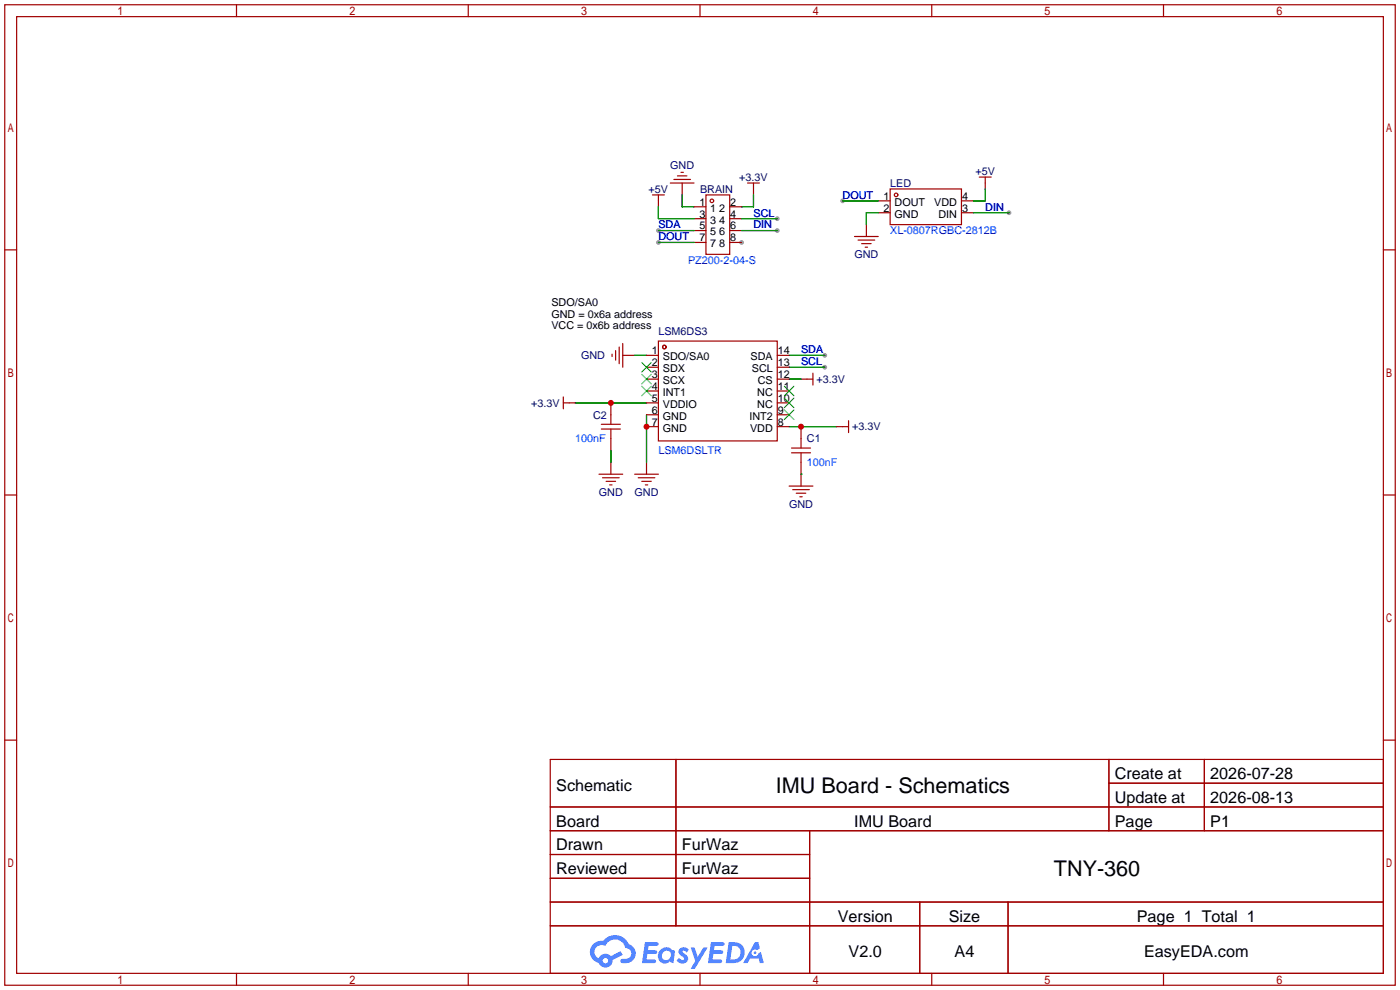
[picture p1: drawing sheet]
<svg xmlns="http://www.w3.org/2000/svg" width="299mm" height="212mm" viewBox="0 0 299 212" stroke-linecap="round" stroke-linejoin="round" font-family="sans-serif">
<g fill="#999">
<circle cx="158.5" cy="51.8" r=".51"/>
<circle cx="176.3" cy="75.9" r=".51"/>
<circle cx="176.3" cy="78.5" r=".51"/>
<circle cx="140.7" cy="49.3" r=".51"/>
<circle cx="166.1" cy="46.7" r=".51"/>
<circle cx="166.1" cy="49.3" r=".51"/>
<circle cx="140.7" cy="51.8" r=".51"/>
<circle cx="180.1" cy="42.9" r=".51"/>
<circle cx="215.6" cy="45.5" r=".51"/>
</g>
<g fill="none" stroke="#a10000" stroke-width=".25">
<path d="M1 1h297.2v209.6h-297.2zM3.6 3.6h292.1v204.4h-292.1zM50.5 1v2.6M100.1 1v2.6M149.6 1v2.6M199.1 1v2.6M248.7 1v2.6M1 53.4h2.6M295.7 53.4h2.5M1 105.8h2.6M295.7 105.8h2.5M1 158.2h2.6"/>
<path d="M295.7 158.2h2.5M117.6 162.3h178.1v45.7h-178.1zM117.6 172.5h178.1M117.6 177.5h178.1M144.5 162.3v35.6M173 177.5v30.5M237 162.3v15.2M237 167.4h58.7M257.4 162.3v15.2M117.6 182.6h55.4M117.6 192.8h178.1M117.6 187.7h55.4"/>
<path d="M117.6 197.9h178.1M196.6 192.8v15.2M215.4 192.8v15.2M50.5 208v2.6M100.1 208v2.6M149.6 208v2.6M199.1 208v2.6M248.7 208v2.6"/>
</g>
<g fill="#5487ff">
<path d="M145.3 202.7a1.3 1.3 0 0 1 1.9 .3l-.4 .6a.54 .54 0 0 0-.9-.2l.1 .2a1.34 1.34 0 0 1 .9 1.8 1.47 1.47 0 0 1-2.3-.1l.5-.6 .8 .5a.31 .31 0 0 0 .4-.3 .31 .31 0 0 0-.3-.4 1.12 1.12 0 0 1-.7-1.8z"/>
<path d="M147.6 202.5h.9l.6 2 1.2-2h.9l-2.7 4.6h-.9l1-1.7z"/>
<path d="M137.8 201.4h1.7a1.31 1.31 0 0 1 1.2 .2 .4 .4 0 0 1-.3 .5l-1.8 .1-.1 .9h1.6a.4 .4 0 0 1 .4 .4 .4 .4 0 0 1-.5 .4h-1.6l-.2 1.2h1.4a.46 .46 0 0 1 .5 0 .46 .46 0 0 1 .1 .5l-.4 .2h-2.6z"/>
<path d="M151.9 201.4h1.7a1.32 1.32 0 0 1 1.2 .2 .39 .39 0 0 1-.3 .5l-1.8 .1-.1 .9h1.6a.4 .4 0 0 1 .4 .4 .4 .4 0 0 1-.4 .4h-1.7l-.2 1.2h1.4a.46 .46 0 0 1 .5 0 .46 .46 0 0 1 .1 .5l-.4 .2h-2.6z"/>
<path d="M161.3 201.4h.8l.3 1.3-.6 .4a.75 .75 0 0 0-1.1 .3 .75 .75 0 0 0 .5 1 .75 .75 0 0 0 .9-.7l.5-.2 .6 2.3h-.8l-.3-.9h-1.8l-.5 .9h-1z"/>
<path d="M155.7 201.4l-.6 4.4h1.5a2.27 2.27 0 0 0 2.6-2.2 2.27 2.27 0 0 0-2.7-2.2zM156.5 202.1a1.5 1.5 0 0 1 1.8 1.6 1.5 1.5 0 0 1-1.9 1.4h-.3z"/>
<path d="M141.2 203a1.6 1.6 0 0 0-.3 2.3 1.6 1.6 0 0 0 2.3 .2l.7 .3 .3-2.4-.1-.3-.5-.1a1.58 1.58 0 0 0-2.4 0zM141.8 203.5a.98 .98 0 0 1 1.6 .4 .98 .98 0 0 1-1.1 1.3 .94 .94 0 0 1-.9-.7 .94 .94 0 0 1 .4-1z"/>
<path d="M126.8 201.8a2.37 2.37 0 0 0 1.1 4 1.54 1.54 0 0 0 1.8 1 1.54 1.54 0 0 0 1.2-1.6l2.2-1.1-.5-.8-2 1a1.57 1.57 0 0 0-2.7 .5 1.5 1.5 0 0 1-.7-2.1 1.5 1.5 0 0 1 2.2-.5 2.23 2.23 0 0 1 2.3-1.4 2.23 2.23 0 0 1 2 1.8 1.16 1.16 0 0 1 1.2 1.1 1.16 1.16 0 0 1-1.1 1.2h-.7a.47 .47 0 0 0-.5 .4 .47 .47 0 0 0 .4 .5 2.17 2.17 0 0 0 2.5-.9 2.17 2.17 0 0 0-.3-2.7l-.8-.4a3.2 3.2 0 0 0-5.5-.7l-1.1 .1zM128.8 205.3a.6 .6 0 0 1 1.2 0 .6 .6 0 0 1-1.2 0z"/>
<circle cx="161.4" cy="203.6" r=".28"/>
</g>
<g fill="none" stroke="#a10000" stroke-width=".25">
<path d="M143.3 39.1h5M144 38.4h3.6M144.8 37.6h2M145.5 36.8h.5M145.8 39.1v2.6M159.8 39.1h2.5M161 39.1v2.6M209.3 37.8h2.5M210.6 37.8v2.6M139.4 41.7h2.6M140.7 41.7v2.5M148.3 44.2h2.6"/>
<path d="M148.3 51.8h2.6M148.3 46.7h2.6M148.3 49.3h2.6M150.9 41.7h5.1v12.7h-5.1zM156 44.2h2.5M156 51.8h2.5M156 46.7h2.5M156 49.3h2.5M182.6 50.5h5.1M183.4 51.3h3.5M184.1 52.1h2.1M184.9 52.8h.5"/>
<path d="M185.2 48v2.5M187.7 42.9h2.5M187.7 45.5h2.5M190.2 40.4h15.3v7.6h-15.3zM205.5 42.9h2.5M205.5 45.5h2.5M130.8 75.7v.5M131.6 74.9v2.1M132.3 74.2v3.5M133.1 75.9h2.5M133.1 73.4v5.1M138.2 75.9h2.5"/>
<path d="M138.2 78.5h2.5M140.7 72.9h25.4v21.3h-25.4zM166.1 75.9h2.6M166.1 78.5h2.6M173.7 79.8v2.5M120.4 86.1h2.5M120.4 84.8v2.6M128.5 91.7h4.1M128.5 90.7h4.1M130.6 86.1v4.6M130.6 91.7v4.6M130.6 98.8v2.5"/>
<path d="M138.2 98.8v2.5M138.2 86.1h2.5M138.2 91.2h2.5M138.2 81h2.5M138.2 83.6h2.5M138.2 88.6h2.5M166.1 86.1h2.6M166.1 91.2h2.6M166.1 81h2.6M166.1 83.6h2.6M166.1 88.6h2.6M169.2 96.8h4"/>
<path d="M169.2 95.8h4M171.2 91.2v4.6M171.2 96.8v7.1M171.2 81h2.5M178.8 91.2h2.6M181.4 89.9v2.6M128 101.3h5.1M128.8 102.1h3.5M129.5 102.9h2.1M130.3 103.6h.5M135.6 101.3h5.1M136.4 102.1h3.6"/>
<path d="M137.2 102.9h2M137.9 103.6h.5M168.7 103.9h5M169.4 104.6h3.6M170.2 105.4h2M170.9 106.2h.5"/>
<circle cx="152.1" cy="42.9" r=".38"/>
<circle cx="191.5" cy="41.7" r=".38"/>
<circle cx="142" cy="74.2" r=".38"/>
</g>
<g fill="none" stroke="#008700" stroke-width=".25">
<path d="M140.7 49.3h7.6M140.7 44.2v2.5h7.6M140.7 51.8h7.6M145.8 41.7v2.5h2.5M158.5 49.3h7.6M158.5 46.7h7.6M161 41.7v2.5h-2.5M180.1 42.9h7.6M187.7 45.5h-2.5v2.5M208 45.5h7.6M210.6 40.4v2.5h-2.6M135.6 75.9h2.6"/>
<path d="M168.7 75.9h7.6M168.7 78.5h7.6M122.9 86.1h15.3M130.6 96.3v2.5M138.2 88.6v10.2M168.7 91.2h10.1M168.7 81h2.5M171.2 101.3h.1"/>
</g>
<path d="M137.2 77.5l2 2M139.2 77.5l-2 2M137.2 80l2 2M137.2 82.5l2 2.1M139.2 80l-2 2M139.2 82.5l-2 2.1M167.6 87.6l2.1 2.1M167.6 85.1l2.1 2M167.6 82.5l2.1 2.1M169.7 87.6l-2.1 2.1M169.7 85.1l-2.1 2M169.7 82.5l-2.1 2.1" fill="none" stroke="#3c3" stroke-width=".25"/>
<g fill="#c00">
<circle cx="138.2" cy="91.2" r=".63"/>
<circle cx="171.2" cy="91.2" r=".63"/>
<circle cx="130.6" cy="86.1" r=".63"/>
</g>
<g font-size="4.6">
<text x="165.8" y="169.4">IMU Board - Schematics</text>
<text x="225.2" y="187.2">TNY-360</text>
</g>
<g font-size="3.5">
<text x="238.3" y="166.5">Create at</text>
<text x="258.7" y="166.5">2026-07-28</text>
<text x="118.9" y="169.1">Schematic</text>
<text x="238.3" y="171.6">Update at</text>
<text x="258.7" y="171.6">2026-08-13</text>
<text x="118.9" y="176.7">Board</text>
<text x="182.6" y="176.7">IMU Board</text>
<text x="238.3" y="176.7">Page</text>
<text x="258.7" y="176.7">P1</text>
<text x="118.9" y="181.8">Drawn</text>
<text x="145.7" y="181.8">FurWaz</text>
<text x="118.9" y="186.8">Reviewed</text>
<text x="145.7" y="186.8">FurWaz</text>
<text x="179.1" y="197">Version</text>
<text x="202.8" y="197">Size</text>
<text x="243" y="197">Page 1 Total 1</text>
<text x="181.4" y="204.6">V2.0</text>
<text x="204" y="204.6">A4</text>
<text x="244.5" y="204.6">EasyEDA.com</text>
</g>
<g font-size="2.3" fill="#000080">
<text x="138.6" y="41.2">+5V</text>
<text x="143.2" y="36.1">GND</text>
<text x="149.6" y="41.2">BRAIN</text>
<text x="158" y="38.7">+3.3V</text>
<text x="190.2" y="39.9">LED</text>
<text x="208.5" y="37.4">+5V</text>
<text x="182.6" y="55.2">GND</text>
<text x="140.7" y="71.7">LSM6DS3</text>
<text x="124.2" y="76.8">GND</text>
<text x="174.5" y="81.8">+3.3V</text>
<text x="113.5" y="86.9">+3.3V</text>
<text x="126.7" y="89.5">C2</text>
<text x="172.5" y="94.5">C1</text>
<text x="182.1" y="92">+3.3V</text>
<text x="128" y="106">GND</text>
<text x="135.6" y="106">GND</text>
<text x="168.6" y="108.5">GND</text>
</g>
<g font-size="2.3">
<text x="149.5" y="44">1</text>
<text x="149.5" y="46.5">3</text>
<text x="151.8" y="45.2">1</text>
<text x="151.8" y="47.8">3</text>
<text x="153.7" y="47.8">4</text>
<text x="153.7" y="45.2">2</text>
<text x="156.1" y="46.5">4</text>
<text x="156.1" y="44">2</text>
<text x="188.8" y="45.2">2</text>
<text x="188.8" y="42.7">1</text>
<text x="191.2" y="46.5">GND</text>
<text x="191.2" y="44">DOUT</text>
<text x="199.7" y="44">VDD</text>
<text x="200.6" y="46.5">DIN</text>
<text x="205.6" y="42.7">4</text>
<text x="205.6" y="45.2">3</text>
<text x="149.5" y="49">5</text>
<text x="149.5" y="51.6">7</text>
<text x="151.8" y="50.3">5</text>
<text x="151.8" y="52.9">7</text>
<text x="153.7" y="52.9">8</text>
<text x="153.7" y="50.3">6</text>
<text x="156.1" y="51.6">8</text>
<text x="156.1" y="49">6</text>
<text x="117.9" y="65.3">SDO/SA0</text>
<text x="117.9" y="67.9">GND = 0x6a address</text>
<text x="117.9" y="70.4">VCC = 0x6b address</text>
<text x="139.3" y="75.7">1</text>
<text x="141.7" y="77">SDO/SA0</text>
<text x="160.4" y="77">SDA</text>
<text x="166.2" y="75.7">14</text>
<text x="139.3" y="78.3">2</text>
<text x="139.3" y="80.8">3</text>
<text x="139.3" y="83.3">4</text>
<text x="141.7" y="79.5">SDX</text>
<text x="141.7" y="82.1">SCX</text>
<text x="160.7" y="79.5">SCL</text>
<text x="162" y="82.1">CS</text>
<text x="166.2" y="83.3">11</text>
<text x="166.2" y="80.8">12</text>
<text x="166.2" y="78.3">13</text>
<text x="139.3" y="85.9">5</text>
<text x="139.3" y="88.4">6</text>
<text x="141.7" y="84.6">INT1</text>
<text x="141.7" y="87.1">VDDIO</text>
<text x="141.7" y="89.7">GND</text>
<text x="160.2" y="89.7">INT2</text>
<text x="161.8" y="87.1">NC</text>
<text x="161.8" y="84.6">NC</text>
<text x="166.2" y="88.4">9</text>
<text x="166.2" y="85.9">10</text>
<text x="139.3" y="91">7</text>
<text x="141.7" y="92.2">GND</text>
<text x="160.3" y="92.2">VDD</text>
<text x="166.2" y="91">8</text>
</g>
<g font-size="2.3" fill="#00f">
<text x="161" y="46.3">SCL</text>
<text x="180.1" y="42.5">DOUT</text>
<text x="210.6" y="45">DIN</text>
<text x="140.7" y="48.8">SDA</text>
<text x="140.7" y="51.4">DOUT</text>
<text x="161" y="48.8">DIN</text>
<text x="190.2" y="50.1">XL-0807RGBC-2812B</text>
<text x="147.1" y="56.4">PZ200-2-04-S</text>
<text x="171.2" y="75.5">SDA</text>
<text x="171.2" y="78">SCL</text>
<text x="122.9" y="94.5">100nF</text>
<text x="140.7" y="97.1">LSM6DSLTR</text>
<text x="172.5" y="99.6">100nF</text>
</g>
</svg>
